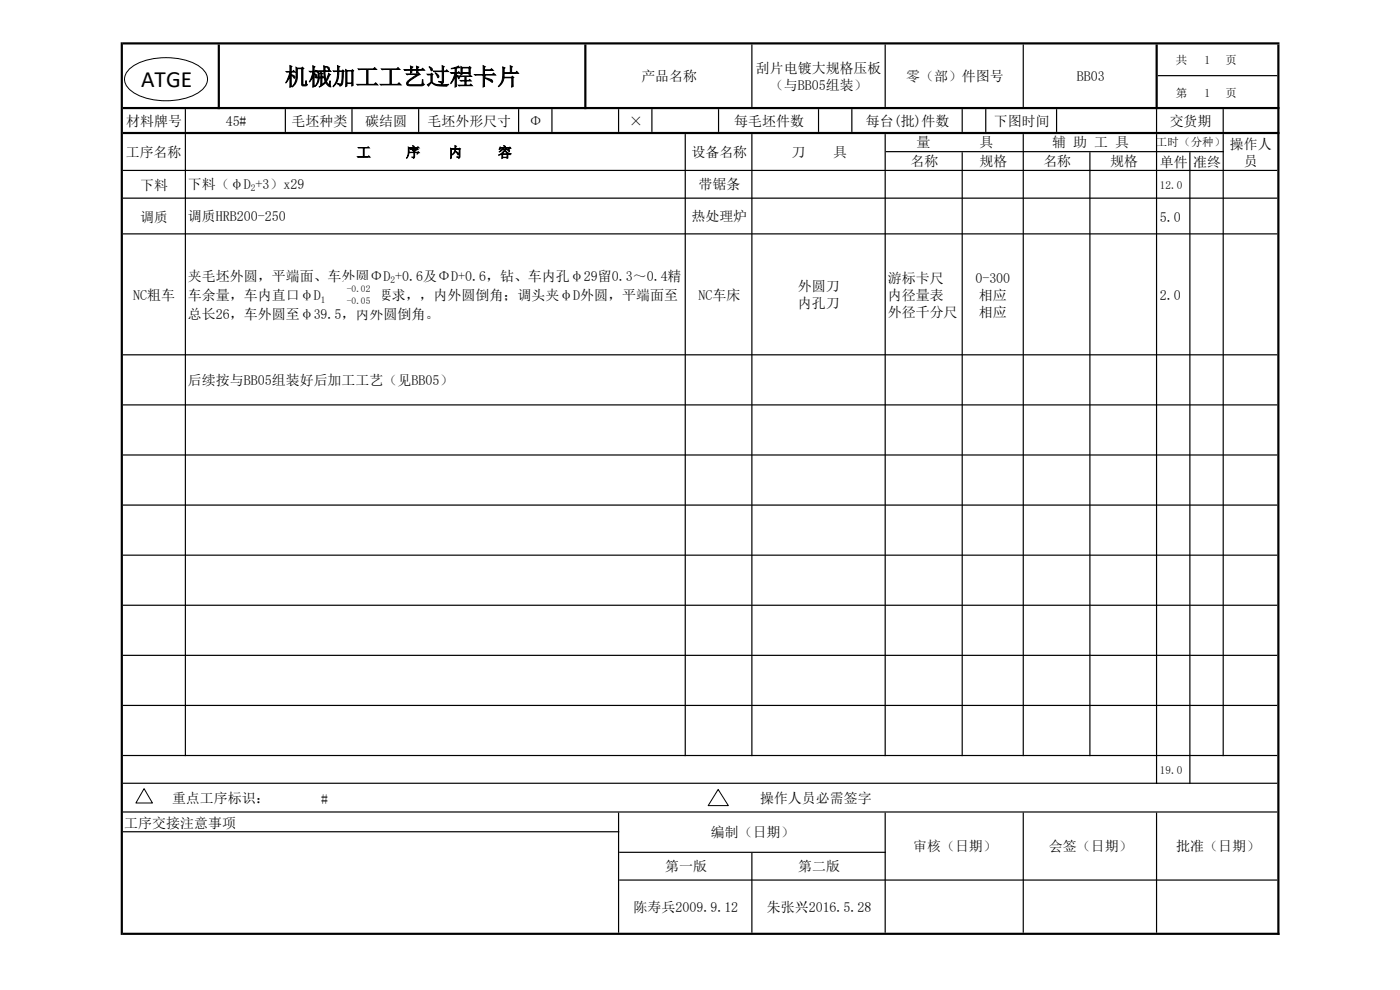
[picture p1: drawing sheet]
<svg xmlns="http://www.w3.org/2000/svg" width="297mm" height="210mm" viewBox="0 0 297 210" stroke-linecap="round" stroke-linejoin="round" font-family="sans-serif">
<g fill="#000">
<path d="M26.1 9h245.3v.4h-245.3zM245.6 15.9h25.4v.3h-25.4zM26.1 22.7h245.3v.5h-245.3zM26.1 28h245.3v.4h-245.3zM187.9 32h71.7v.3h-71.7zM26.1 36h244.9v.3h-244.9zM26.1 41.9h244.9v.3h-244.9zM26.1 49.5h244.9v.2h-244.9zM26.1 75.1h244.9v.3h-244.9zM26.1 85.8h244.9v.2h-244.9zM26.1 96.4h244.9v.2h-244.9zM26.1 107h244.9v.3h-244.9zM26.1 117.6h244.9v.3h-244.9zM26.1 128.3h244.9v.2h-244.9zM26.1 138.9h244.9v.2h-244.9zM26.1 149.5h244.9v.3h-244.9zM26.1 160.1h244.9v.3h-244.9zM26.1 166h244.9v.3h-244.9zM26.1 172.1h244.9v.3h-244.9zM26.1 176.3h105.3v.3h-105.3zM131.4 180.7h56.5v.2h-56.5zM131.4 186.6h139.6v.2h-139.6zM26.1 197.9h245.3v.4h-245.3z" fill-rule="evenodd"/>
<path d="M245.2 9.4h.4v13.8h-.4zM39.2 23.2h.3v4.8h-.3zM159.4 9.4h.2v13.3h-.2zM187.7 9.4h.2v13.3h-.2zM217 9.4h.2v13.3h-.2z" fill-rule="evenodd"/>
<path d="M245.2 23.2h.3v4.8h-.3zM259.4 23.2h.2v4.8h-.2zM204 23.2h.3v4.8h-.3zM131.1 23.2h.3v4.8h-.3zM187.7 28.4h.2v132h-.2zM217 28.4h.2v132h-.2zM245.2 28.4h.3v137.9h-.3zM159.4 28.4h.2v132h-.2zM25.6 9h.5v189.3h-.5zM46.2 9.4h.5v13.8h-.5zM124 9.4h.4v13.8h-.4zM159.4 180.9h.2v17h-.2zM187.7 172.4h.2v25.5h-.2zM217 172.4h.2v25.5h-.2zM245.2 172.4h.3v25.5h-.3zM271 9.4h.4v188.9h-.4zM39.2 28.4h.3v132h-.3zM60.4 23.2h.3v4.8h-.3zM74.5 23.2h.3v4.8h-.3zM88.7 23.2h.2v4.8h-.2zM109.9 23.2h.3v4.8h-.3zM117 23.2h.2v4.8h-.2zM131.1 172.4h.3v25.5h-.3zM138.2 23.2h.2v4.8h-.2zM152.3 23.2h.3v4.8h-.3zM173.5 23.2h.3v4.8h-.3zM180.6 23.2h.2v4.8h-.2zM204 32.3h.3v128.1h-.3zM209 23.2h.3v4.8h-.3zM224 23.2h.3v4.8h-.3zM259.4 28.4h.2v132h-.2zM145.2 28.4h.3v132h-.3zM231.1 32.3h.3v128.1h-.3zM252.3 32.3h.3v134h-.3z" fill-rule="evenodd"/>
</g>
<path d="M27.2 14.9a11.2 11.2 0 0 1 8-2.7 11.2 11.2 0 0 1 8 2.7 2.8 2.8 0 0 1-.6 4.4 14.1 14.1 0 0 1-14.8 0 2.84 2.84 0 0 1-.6-4.4z" fill-rule="evenodd" fill="#fff"/>
<path d="M27.2 14.9a11.2 11.2 0 0 1 8-2.7 11.2 11.2 0 0 1 8 2.7 2.8 2.8 0 0 1-.6 4.4 14.1 14.1 0 0 1-14.8 0 2.84 2.84 0 0 1-.6-4.4z" fill="none" stroke="#000" stroke-width=".21"/>
<path d="M30.6 167.3l1.7 3h-3.5z" fill="#fff"/>
<path d="M30.6 167.3l1.7 3h-3.5z" fill="none" stroke="#000" stroke-width=".21"/>
<path d="M152.4 167.5l2.1 3.4h-4.3z" fill="#fff"/>
<path d="M152.4 167.5l2.1 3.4h-4.3z" fill="none" stroke="#000" stroke-width=".21"/>
<path d="M73 59.5h8v6.1h-8z" fill="#fff"/>
<path d="M73 59.5h8v6.1h-8z" fill="none" stroke="#fff" stroke-width=".21"/>
<text font-size="5" x="60.5" y="18">机械加工工艺过程卡片</text>
<text font-size="4.9" x="30" y="18.5">ATGE</text>
<g font-size="3">
<text x="136.1" y="17.1">产品名称</text>
<text x="160.4" y="15.4">刮片电镀大规格压板</text>
<text x="192.2" y="17.1">零（部）件图号</text>
<text x="228.4" y="17.2">BB03</text>
<text x="163.3" y="19">（与BB05组装）</text>
<text x="26.8" y="26.8">材料牌号</text>
<text x="47.9" y="26.7">45#</text>
<text x="61.8" y="26.6">毛坯种类</text>
<text x="77.5" y="26.6">碳结圆</text>
<text x="90.7" y="26.6">毛坯外形尺寸</text>
<text x="112.2" y="26.8">Φ</text>
<text x="133.4" y="26.8">×</text>
<text x="155.8" y="26.6">每毛坯件数</text>
<text x="183.7" y="26.6">每台(批)件数</text>
<text x="210.9" y="26.6">下图时间</text>
<text x="248.2" y="26.6">交货期</text>
<text x="26.7" y="33.3">工序名称</text>
<text x="75.7" y="33.3">工</text>
<text x="86.2" y="33.3">序</text>
<text x="95.1" y="33.3">内</text>
<text x="105.6" y="33.3">容</text>
<text x="146.7" y="33.3">设备名称</text>
<text x="167.9" y="33.3">刀</text>
<text x="176.8" y="33.3">具</text>
<text x="193.2" y="35.3">名称</text>
<text x="194.4" y="31.3">量</text>
<text x="207.8" y="31.3">具</text>
<text x="207.8" y="35.3">规格</text>
<text x="221.3" y="35.3">名称</text>
<text x="223.2" y="31.3">辅 助 工 具</text>
<text x="235.5" y="35.3">规格</text>
<text x="246.1" y="35.4">单件 准终</text>
<text x="260.9" y="31.5">操作人</text>
<text x="263.9" y="35.1">员</text>
<text x="29.8" y="40.3">下料</text>
<text x="39.9" y="40">下料（φD +3）x29</text>
<text x="148.2" y="40.2">带锯条</text>
<text x="29.8" y="47.1">调质</text>
<text x="39.9" y="46.9">调质HRB200-250</text>
<text x="146.7" y="46.9">热处理炉</text>
<text x="246.1" y="47.1">5.0</text>
<text x="39.9" y="59.5">夹毛坯外圆，平端面、车外圆ΦD +0.6及ΦD+0.6，钻、车内孔φ29留0.3～0.4精</text>
<text x="188.3" y="60">游标卡尺</text>
<text x="206.9" y="60">0-300</text>
<text x="28.3" y="63.7">NC粗车</text>
<text x="39.9" y="63.6">车余量，车内直口φD</text>
<text x="77.2" y="63.6">至要求，，内外圆倒角；调头夹φD外圆，平端面至</text>
<text x="148.2" y="63.5">NC车床</text>
<text x="169.2" y="61.8">外圆刀</text>
<text x="169.2" y="65.4">内孔刀</text>
<text x="188.3" y="63.6">内径量表</text>
<text x="207.7" y="63.6">相应</text>
<text x="246.1" y="63.7">2.0</text>
<text x="39.9" y="67.6">总长26，车外圆至φ39.5，内外圆倒角。</text>
<text x="188.3" y="67.2">外径千分尺</text>
<text x="207.7" y="67.2">相应</text>
<text x="39.9" y="81.7">后续按与BB05组装好后加工工艺（见BB05）</text>
<text x="36.5" y="170.3">重点工序标识：</text>
<text x="68.2" y="170.5">#</text>
<text x="161.2" y="170.3">操作人员必需签字</text>
<text x="26.4" y="175.6">工序交接注意事项</text>
<text x="150.8" y="177.6">编制（日期）</text>
<text x="141.1" y="184.8">第一版</text>
<text x="169.4" y="184.8">第二版</text>
<text x="193.7" y="180.6">审核（日期）</text>
<text x="222.5" y="180.6">会签（日期）</text>
<text x="249.6" y="180.6">批准（日期）</text>
<text x="134.4" y="193.5">陈寿兵2009.9.12</text>
<text x="162.7" y="193.5">朱张兴2016.5.28</text>
</g>
<g font-size="2.5">
<text x="249.5" y="13.7">共</text>
<text x="255.5" y="13.7">1</text>
<text x="260" y="13.7">页</text>
<text x="249.5" y="20.5">第</text>
<text x="255.5" y="20.5">1</text>
<text x="260" y="20.5">页</text>
<text x="245.2" y="31.1">工时（分种）</text>
</g>
<g font-size="2.4">
<text x="246.1" y="40.1">12.0</text>
<text x="246.1" y="164.2">19.0</text>
</g>
<g font-size="2">
<text x="53.2" y="40.6">2</text>
<text x="68" y="64.2">1</text>
<text x="73.6" y="61.9">-0.02</text>
<text x="73.6" y="64.4">-0.05</text>
<text x="82.8" y="60.1">2</text>
</g>
</svg>
